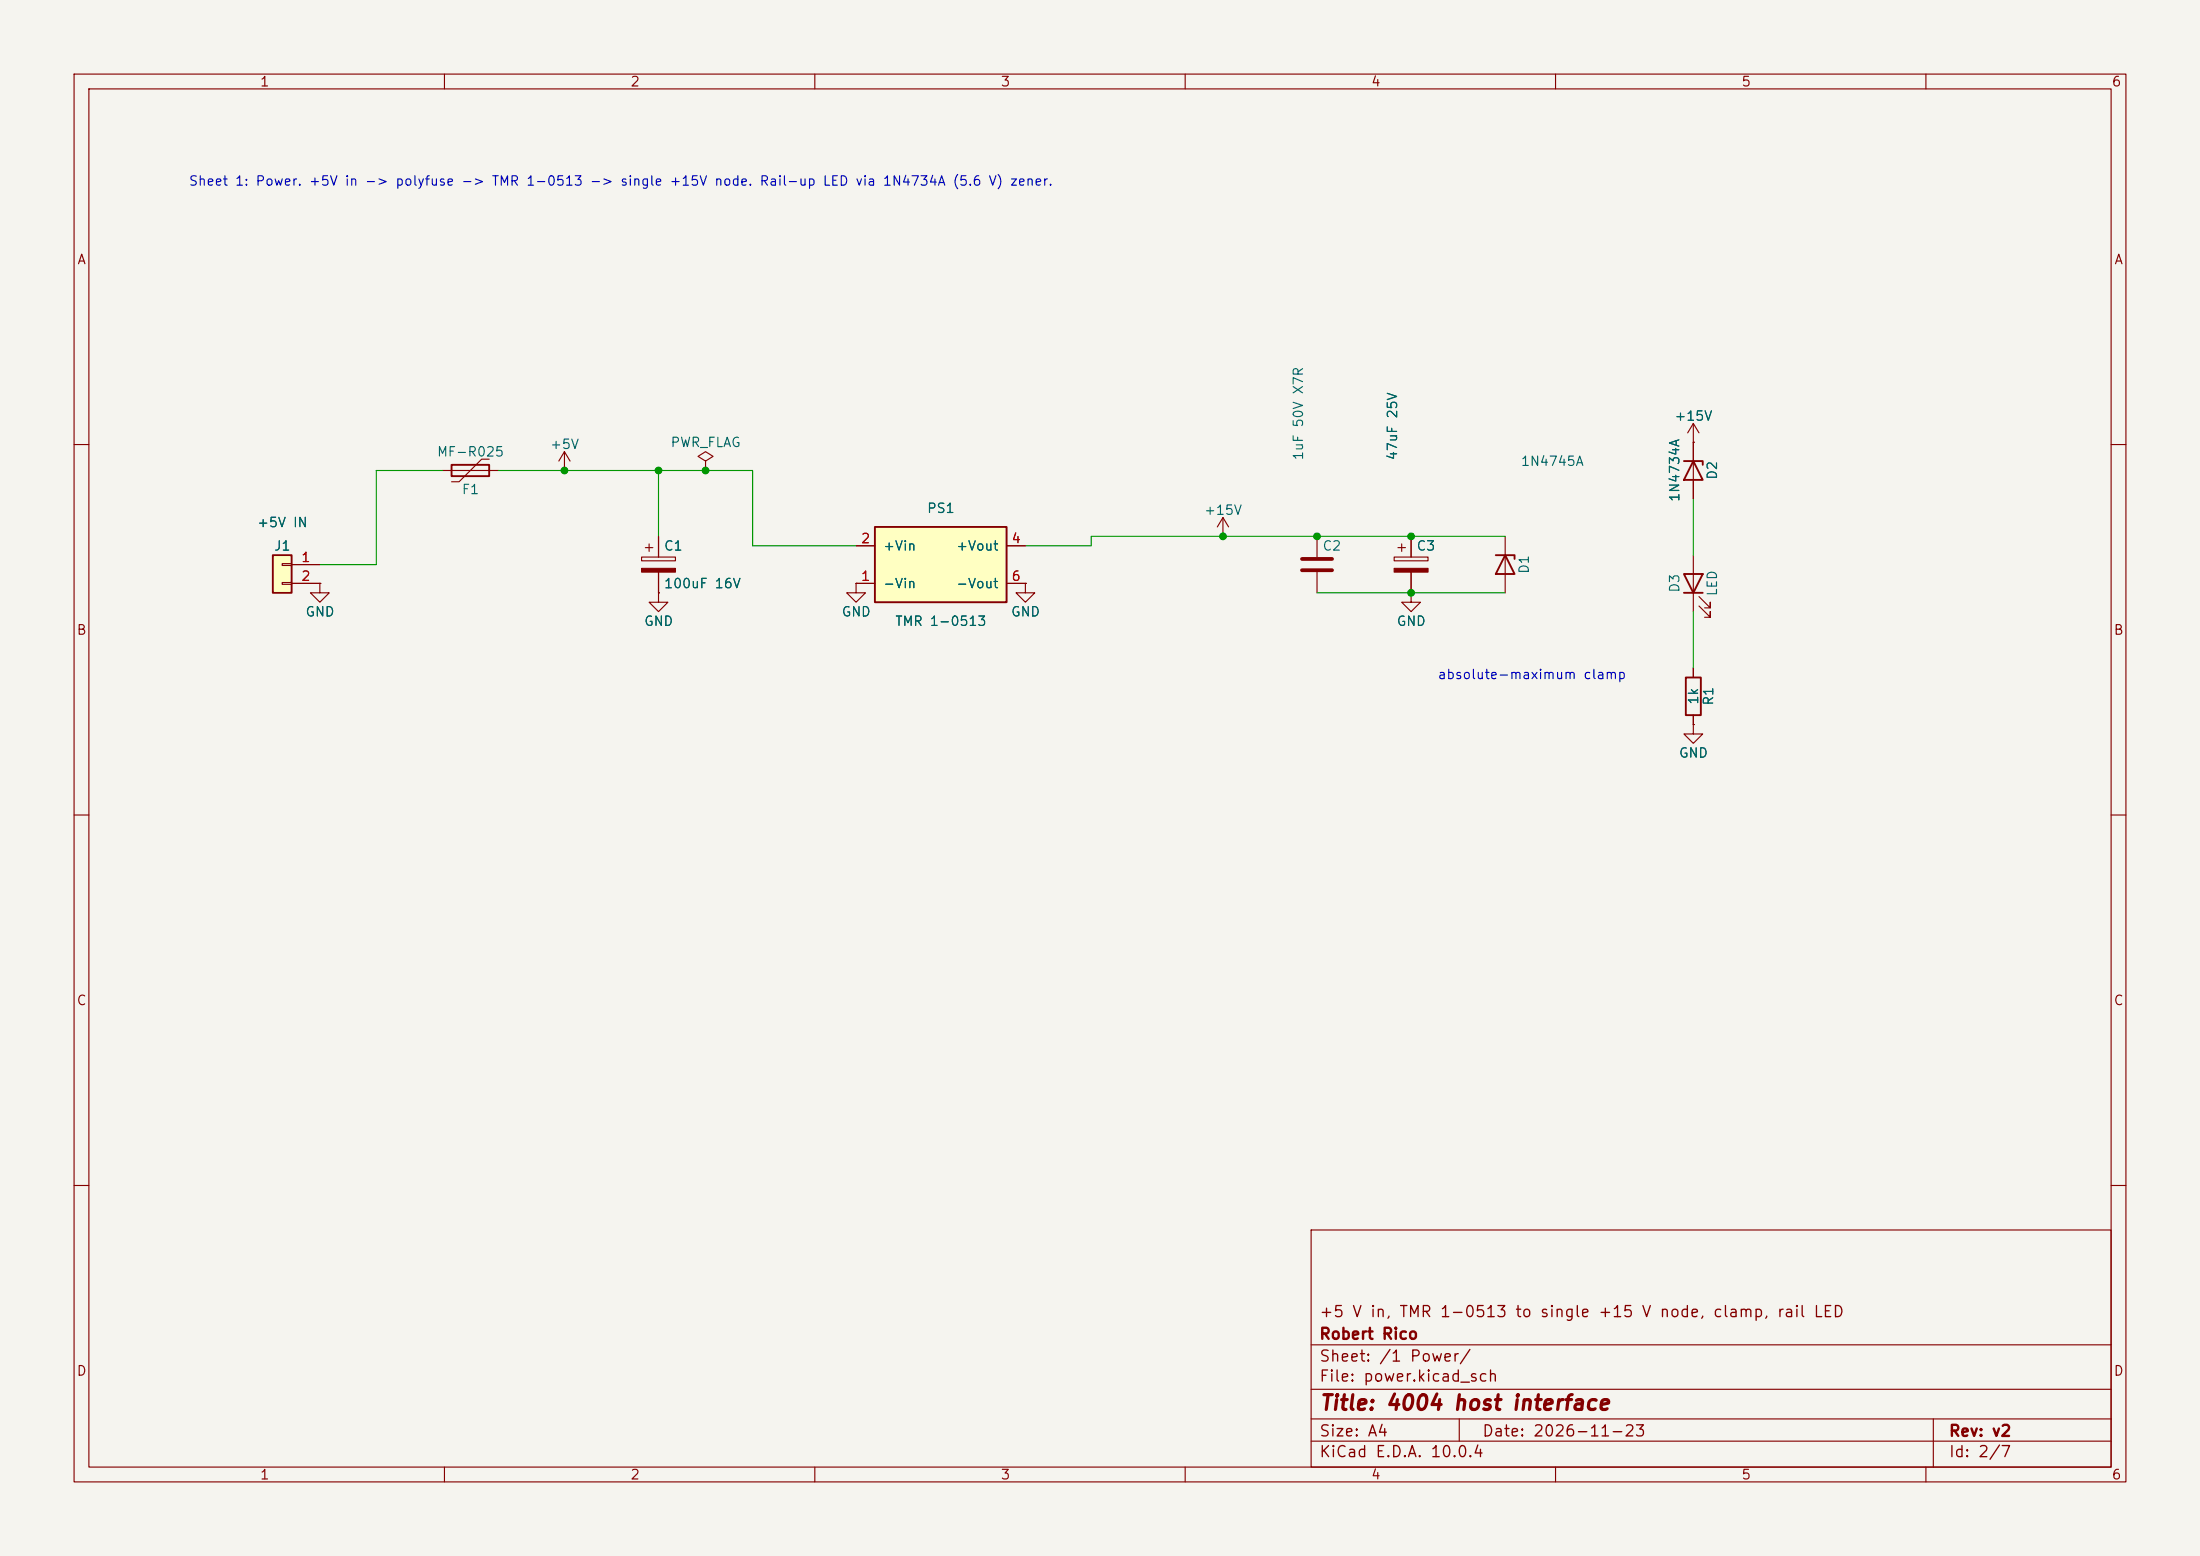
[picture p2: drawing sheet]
(kicad_sch
 (version 20260306)
 (generator "eeschema")
 (generator_version "10.0")
 (paper "A4")
 (title_block
  (title "4004 host interface")
  (date "2026-11-23")
  (rev "v2")
  (company "Robert Rico")
  (comment 1 "+5 V in, TMR 1-0513 to single +15 V node, clamp, rail LED"))
 (lib_symbols
  (symbol "4004_host:TMR_1-0513"
   (pin_names
    (offset 1.016)) (exclude_from_sim no) (in_bom yes) (on_board yes)
   (in_pos_files yes)
   (duplicate_pin_numbers_are_jumpers no)
   (property "Reference" "PS" (at 0 7.62 0) (show_name no) (do_not_autoplace no) (effects (font (size 1.27 1.27))))
   (property "Value" "TMR 1-0513" (at 0 -7.62 0) (show_name no) (do_not_autoplace no) (effects (font (size 1.27 1.27))))
   (property "Footprint" "" (at 0 0 0) (show_name no) (do_not_autoplace no) (hide yes) (effects (font (size 1.27 1.27))))
   (property "Datasheet" "https://www.tracopower.com/products/tmr1.pdf" (at 0 0 0) (show_name no) (do_not_autoplace no) (hide yes) (effects (font (size 1.27 1.27))))
   (property "Description" "" (at 0 0 0) (show_name no) (do_not_autoplace no) (hide yes) (effects (font (size 1.27 1.27))))
   (symbol "TMR_1-0513_0_1"
    (rectangle (start -8.89 -5.08) (end 8.89 5.08) (stroke (width 0.254) (type default)) (fill (type background)))
    (pin power_in line (at -11.43 -2.54 0) (length 2.54) (name "-Vin" (effects (font (size 1.27 1.27)))) (number "1" (effects (font (size 1.27 1.27)))))
    (pin power_in line (at -11.43 2.54 0) (length 2.54) (name "+Vin" (effects (font (size 1.27 1.27)))) (number "2" (effects (font (size 1.27 1.27)))))
    (pin power_out line (at 11.43 2.54 180) (length 2.54) (name "+Vout" (effects (font (size 1.27 1.27)))) (number "4" (effects (font (size 1.27 1.27)))))
    (pin power_out line (at 11.43 -2.54 180) (length 2.54) (name "-Vout" (effects (font (size 1.27 1.27)))) (number "6" (effects (font (size 1.27 1.27))))))
   (embedded_fonts no))
  (symbol "Connector_Generic:Conn_01x02"
   (pin_names
    (offset 1.016) (hide yes)) (exclude_from_sim no) (in_bom yes) (on_board yes)
   (in_pos_files yes)
   (duplicate_pin_numbers_are_jumpers no)
   (property "Reference" "J" (at 0 2.54 0) (show_name no) (do_not_autoplace no) (effects (font (size 1.27 1.27))))
   (property "Value" "Conn_01x02" (at 0 -5.08 0) (show_name no) (do_not_autoplace no) (effects (font (size 1.27 1.27))))
   (property "Footprint" "" (at 0 0 0) (show_name no) (do_not_autoplace no) (hide yes) (effects (font (size 1.27 1.27))))
   (property "Datasheet" "" (at 0 0 0) (show_name no) (do_not_autoplace no) (hide yes) (effects (font (size 1.27 1.27))))
   (property "Description" "Generic connector, single row, 01x02, script generated (kicad-library-utils/schlib/autogen/connector/)" (at 0 0 0) (show_name no) (do_not_autoplace no) (hide yes) (effects (font (size 1.27 1.27))))
   (symbol "Conn_01x02_1_1"
    (rectangle (start -1.27 1.27) (end 1.27 -3.81) (stroke (width 0.254) (type default)) (fill (type background)))
    (rectangle (start -1.27 0.127) (end 0 -0.127) (stroke (width 0.1524) (type default)) (fill (type none)))
    (rectangle (start -1.27 -2.413) (end 0 -2.667) (stroke (width 0.1524) (type default)) (fill (type none)))
    (pin passive line (at -5.08 0 0) (length 3.81) (name "Pin_1" (effects (font (size 1.27 1.27)))) (number "1" (effects (font (size 1.27 1.27)))))
    (pin passive line (at -5.08 -2.54 0) (length 3.81) (name "Pin_2" (effects (font (size 1.27 1.27)))) (number "2" (effects (font (size 1.27 1.27))))))
   (embedded_fonts no))
  (symbol "Device:C"
   (pin_numbers (hide yes))
   (pin_names
    (offset 0.254)) (exclude_from_sim no) (in_bom yes) (on_board yes)
   (in_pos_files yes)
   (duplicate_pin_numbers_are_jumpers no)
   (property "Reference" "C" (at 0.635 2.54 0) (show_name no) (do_not_autoplace no) (effects (font (size 1.27 1.27)) (justify left)))
   (property "Value" "C" (at 0.635 -2.54 0) (show_name no) (do_not_autoplace no) (effects (font (size 1.27 1.27)) (justify left)))
   (property "Footprint" "" (at 0.9652 -3.81 0) (show_name no) (do_not_autoplace no) (hide yes) (effects (font (size 1.27 1.27))))
   (property "Datasheet" "" (at 0 0 0) (show_name no) (do_not_autoplace no) (hide yes) (effects (font (size 1.27 1.27))))
   (property "Description" "Unpolarized capacitor" (at 0 0 0) (show_name no) (do_not_autoplace no) (hide yes) (effects (font (size 1.27 1.27))))
   (symbol "C_0_1"
    (polyline (pts (xy -2.032 0.762) (xy 2.032 0.762)) (stroke (width 0.508) (type default)) (fill (type none)))
    (polyline (pts (xy -2.032 -0.762) (xy 2.032 -0.762)) (stroke (width 0.508) (type default)) (fill (type none))))
   (symbol "C_1_1"
    (pin passive line (at 0 3.81 270) (length 2.794) (name "" (effects (font (size 1.27 1.27)))) (number "1" (effects (font (size 1.27 1.27)))))
    (pin passive line (at 0 -3.81 90) (length 2.794) (name "" (effects (font (size 1.27 1.27)))) (number "2" (effects (font (size 1.27 1.27))))))
   (embedded_fonts no))
  (symbol "Device:C_Polarized"
   (pin_numbers (hide yes))
   (pin_names
    (offset 0.254)) (exclude_from_sim no) (in_bom yes) (on_board yes)
   (in_pos_files yes)
   (duplicate_pin_numbers_are_jumpers no)
   (property "Reference" "C" (at 0.635 2.54 0) (show_name no) (do_not_autoplace no) (effects (font (size 1.27 1.27)) (justify left)))
   (property "Value" "C_Polarized" (at 0.635 -2.54 0) (show_name no) (do_not_autoplace no) (effects (font (size 1.27 1.27)) (justify left)))
   (property "Footprint" "" (at 0.9652 -3.81 0) (show_name no) (do_not_autoplace no) (hide yes) (effects (font (size 1.27 1.27))))
   (property "Datasheet" "" (at 0 0 0) (show_name no) (do_not_autoplace no) (hide yes) (effects (font (size 1.27 1.27))))
   (property "Description" "Polarized capacitor" (at 0 0 0) (show_name no) (do_not_autoplace no) (hide yes) (effects (font (size 1.27 1.27))))
   (symbol "C_Polarized_0_1"
    (rectangle (start -2.286 0.508) (end 2.286 1.016) (stroke (width 0) (type default)) (fill (type none)))
    (polyline (pts (xy -1.778 2.286) (xy -0.762 2.286)) (stroke (width 0) (type default)) (fill (type none)))
    (polyline (pts (xy -1.27 2.794) (xy -1.27 1.778)) (stroke (width 0) (type default)) (fill (type none)))
    (rectangle (start 2.286 -0.508) (end -2.286 -1.016) (stroke (width 0) (type default)) (fill (type outline))))
   (symbol "C_Polarized_1_1"
    (pin passive line (at 0 3.81 270) (length 2.794) (name "" (effects (font (size 1.27 1.27)))) (number "1" (effects (font (size 1.27 1.27)))))
    (pin passive line (at 0 -3.81 90) (length 2.794) (name "" (effects (font (size 1.27 1.27)))) (number "2" (effects (font (size 1.27 1.27))))))
   (embedded_fonts no))
  (symbol "Device:D_Zener"
   (pin_numbers (hide yes))
   (pin_names
    (offset 1.016) (hide yes)) (exclude_from_sim no) (in_bom yes) (on_board yes)
   (in_pos_files yes)
   (duplicate_pin_numbers_are_jumpers no)
   (property "Reference" "D" (at 0 2.54 0) (show_name no) (do_not_autoplace no) (effects (font (size 1.27 1.27))))
   (property "Value" "D_Zener" (at 0 -2.54 0) (show_name no) (do_not_autoplace no) (effects (font (size 1.27 1.27))))
   (property "Footprint" "" (at 0 0 0) (show_name no) (do_not_autoplace no) (hide yes) (effects (font (size 1.27 1.27))))
   (property "Datasheet" "" (at 0 0 0) (show_name no) (do_not_autoplace no) (hide yes) (effects (font (size 1.27 1.27))))
   (property "Description" "Zener diode" (at 0 0 0) (show_name no) (do_not_autoplace no) (hide yes) (effects (font (size 1.27 1.27))))
   (symbol "D_Zener_0_1"
    (polyline (pts (xy -1.27 -1.27) (xy -1.27 1.27) (xy -0.762 1.27)) (stroke (width 0.254) (type default)) (fill (type none)))
    (polyline (pts (xy 1.27 0) (xy -1.27 0)) (stroke (width 0) (type default)) (fill (type none)))
    (polyline (pts (xy 1.27 -1.27) (xy 1.27 1.27) (xy -1.27 0) (xy 1.27 -1.27)) (stroke (width 0.254) (type default)) (fill (type none))))
   (symbol "D_Zener_1_1"
    (pin passive line (at -3.81 0 0) (length 2.54) (name "K" (effects (font (size 1.27 1.27)))) (number "1" (effects (font (size 1.27 1.27)))))
    (pin passive line (at 3.81 0 180) (length 2.54) (name "A" (effects (font (size 1.27 1.27)))) (number "2" (effects (font (size 1.27 1.27))))))
   (embedded_fonts no))
  (symbol "Device:LED"
   (pin_numbers (hide yes))
   (pin_names
    (offset 1.016) (hide yes)) (exclude_from_sim no) (in_bom yes) (on_board yes)
   (in_pos_files yes)
   (duplicate_pin_numbers_are_jumpers no)
   (property "Reference" "D" (at 0 2.54 0) (show_name no) (do_not_autoplace no) (effects (font (size 1.27 1.27))))
   (property "Value" "LED" (at 0 -2.54 0) (show_name no) (do_not_autoplace no) (effects (font (size 1.27 1.27))))
   (property "Footprint" "" (at 0 0 0) (show_name no) (do_not_autoplace no) (hide yes) (effects (font (size 1.27 1.27))))
   (property "Datasheet" "" (at 0 0 0) (show_name no) (do_not_autoplace no) (hide yes) (effects (font (size 1.27 1.27))))
   (property "Description" "Light emitting diode" (at 0 0 0) (show_name no) (do_not_autoplace no) (hide yes) (effects (font (size 1.27 1.27))))
   (property "Sim.Pins" "1=K 2=A" (at 0 0 0) (show_name no) (do_not_autoplace no) (hide yes) (effects (font (size 1.27 1.27))))
   (symbol "LED_0_1"
    (polyline (pts (xy -3.048 -0.762) (xy -4.572 -2.286) (xy -3.81 -2.286) (xy -4.572 -2.286) (xy -4.572 -1.524)) (stroke (width 0) (type default)) (fill (type none)))
    (polyline (pts (xy -1.778 -0.762) (xy -3.302 -2.286) (xy -2.54 -2.286) (xy -3.302 -2.286) (xy -3.302 -1.524)) (stroke (width 0) (type default)) (fill (type none)))
    (polyline (pts (xy -1.27 0) (xy 1.27 0)) (stroke (width 0) (type default)) (fill (type none)))
    (polyline (pts (xy -1.27 -1.27) (xy -1.27 1.27)) (stroke (width 0.254) (type default)) (fill (type none)))
    (polyline (pts (xy 1.27 -1.27) (xy 1.27 1.27) (xy -1.27 0) (xy 1.27 -1.27)) (stroke (width 0.254) (type default)) (fill (type none))))
   (symbol "LED_1_1"
    (pin passive line (at -3.81 0 0) (length 2.54) (name "K" (effects (font (size 1.27 1.27)))) (number "1" (effects (font (size 1.27 1.27)))))
    (pin passive line (at 3.81 0 180) (length 2.54) (name "A" (effects (font (size 1.27 1.27)))) (number "2" (effects (font (size 1.27 1.27))))))
   (embedded_fonts no))
  (symbol "Device:Polyfuse"
   (pin_numbers (hide yes))
   (pin_names
    (offset 0)) (exclude_from_sim no) (in_bom yes) (on_board yes)
   (in_pos_files yes)
   (duplicate_pin_numbers_are_jumpers no)
   (property "Reference" "F" (at -2.54 0 90) (show_name no) (do_not_autoplace no) (effects (font (size 1.27 1.27))))
   (property "Value" "Polyfuse" (at 2.54 0 90) (show_name no) (do_not_autoplace no) (effects (font (size 1.27 1.27))))
   (property "Footprint" "" (at 1.27 -5.08 0) (show_name no) (do_not_autoplace no) (hide yes) (effects (font (size 1.27 1.27)) (justify left)))
   (property "Datasheet" "" (at 0 0 0) (show_name no) (do_not_autoplace no) (hide yes) (effects (font (size 1.27 1.27))))
   (property "Description" "Resettable fuse, polymeric positive temperature coefficient" (at 0 0 0) (show_name no) (do_not_autoplace no) (hide yes) (effects (font (size 1.27 1.27))))
   (symbol "Polyfuse_0_1"
    (polyline (pts (xy -1.524 2.54) (xy -1.524 1.524) (xy 1.524 -1.524) (xy 1.524 -2.54)) (stroke (width 0) (type default)) (fill (type none)))
    (rectangle (start -0.762 2.54) (end 0.762 -2.54) (stroke (width 0.254) (type default)) (fill (type none)))
    (polyline (pts (xy 0 2.54) (xy 0 -2.54)) (stroke (width 0) (type default)) (fill (type none))))
   (symbol "Polyfuse_1_1"
    (pin passive line (at 0 3.81 270) (length 1.27) (name "" (effects (font (size 1.27 1.27)))) (number "1" (effects (font (size 1.27 1.27)))))
    (pin passive line (at 0 -3.81 90) (length 1.27) (name "" (effects (font (size 1.27 1.27)))) (number "2" (effects (font (size 1.27 1.27))))))
   (embedded_fonts no))
  (symbol "Device:R"
   (pin_numbers (hide yes))
   (pin_names
    (offset 0)) (exclude_from_sim no) (in_bom yes) (on_board yes)
   (in_pos_files yes)
   (duplicate_pin_numbers_are_jumpers no)
   (property "Reference" "R" (at 2.032 0 90) (show_name no) (do_not_autoplace no) (effects (font (size 1.27 1.27))))
   (property "Value" "R" (at 0 0 90) (show_name no) (do_not_autoplace no) (effects (font (size 1.27 1.27))))
   (property "Footprint" "" (at -1.778 0 90) (show_name no) (do_not_autoplace no) (hide yes) (effects (font (size 1.27 1.27))))
   (property "Datasheet" "" (at 0 0 0) (show_name no) (do_not_autoplace no) (hide yes) (effects (font (size 1.27 1.27))))
   (property "Description" "Resistor" (at 0 0 0) (show_name no) (do_not_autoplace no) (hide yes) (effects (font (size 1.27 1.27))))
   (symbol "R_0_1"
    (rectangle (start -1.016 -2.54) (end 1.016 2.54) (stroke (width 0.254) (type default)) (fill (type none))))
   (symbol "R_1_1"
    (pin passive line (at 0 3.81 270) (length 1.27) (name "" (effects (font (size 1.27 1.27)))) (number "1" (effects (font (size 1.27 1.27)))))
    (pin passive line (at 0 -3.81 90) (length 1.27) (name "" (effects (font (size 1.27 1.27)))) (number "2" (effects (font (size 1.27 1.27))))))
   (embedded_fonts no))
  (symbol "power:+15V"
   (power global)
   (pin_numbers (hide yes))
   (pin_names
    (offset 0) (hide yes)) (exclude_from_sim no) (in_bom yes) (on_board yes)
   (in_pos_files yes)
   (duplicate_pin_numbers_are_jumpers no)
   (property "Reference" "#PWR" (at 0 -3.81 0) (show_name no) (do_not_autoplace no) (hide yes) (effects (font (size 1.27 1.27))))
   (property "Value" "+15V" (at 0 3.556 0) (show_name no) (do_not_autoplace no) (effects (font (size 1.27 1.27))))
   (property "Footprint" "" (at 0 0 0) (show_name no) (do_not_autoplace no) (hide yes) (effects (font (size 1.27 1.27))))
   (property "Datasheet" "" (at 0 0 0) (show_name no) (do_not_autoplace no) (hide yes) (effects (font (size 1.27 1.27))))
   (property "Description" "Power symbol creates a global label with name \"+15V\"" (at 0 0 0) (show_name no) (do_not_autoplace no) (hide yes) (effects (font (size 1.27 1.27))))
   (symbol "+15V_0_1"
    (polyline (pts (xy -0.762 1.27) (xy 0 2.54)) (stroke (width 0) (type default)) (fill (type none)))
    (polyline (pts (xy 0 2.54) (xy 0.762 1.27)) (stroke (width 0) (type default)) (fill (type none)))
    (polyline (pts (xy 0 0) (xy 0 2.54)) (stroke (width 0) (type default)) (fill (type none))))
   (symbol "+15V_1_1"
    (pin power_in line (at 0 0 90) (length 0) (name "" (effects (font (size 1.27 1.27)))) (number "1" (effects (font (size 1.27 1.27))))))
   (embedded_fonts no))
  (symbol "power:+5V"
   (power global)
   (pin_numbers (hide yes))
   (pin_names
    (offset 0) (hide yes)) (exclude_from_sim no) (in_bom yes) (on_board yes)
   (in_pos_files yes)
   (duplicate_pin_numbers_are_jumpers no)
   (property "Reference" "#PWR" (at 0 -3.81 0) (show_name no) (do_not_autoplace no) (hide yes) (effects (font (size 1.27 1.27))))
   (property "Value" "+5V" (at 0 3.556 0) (show_name no) (do_not_autoplace no) (effects (font (size 1.27 1.27))))
   (property "Footprint" "" (at 0 0 0) (show_name no) (do_not_autoplace no) (hide yes) (effects (font (size 1.27 1.27))))
   (property "Datasheet" "" (at 0 0 0) (show_name no) (do_not_autoplace no) (hide yes) (effects (font (size 1.27 1.27))))
   (property "Description" "Power symbol creates a global label with name \"+5V\"" (at 0 0 0) (show_name no) (do_not_autoplace no) (hide yes) (effects (font (size 1.27 1.27))))
   (symbol "+5V_0_1"
    (polyline (pts (xy -0.762 1.27) (xy 0 2.54)) (stroke (width 0) (type default)) (fill (type none)))
    (polyline (pts (xy 0 2.54) (xy 0.762 1.27)) (stroke (width 0) (type default)) (fill (type none)))
    (polyline (pts (xy 0 0) (xy 0 2.54)) (stroke (width 0) (type default)) (fill (type none))))
   (symbol "+5V_1_1"
    (pin power_in line (at 0 0 90) (length 0) (name "" (effects (font (size 1.27 1.27)))) (number "1" (effects (font (size 1.27 1.27))))))
   (embedded_fonts no))
  (symbol "power:GND"
   (power global)
   (pin_numbers (hide yes))
   (pin_names
    (offset 0) (hide yes)) (exclude_from_sim no) (in_bom yes) (on_board yes)
   (in_pos_files yes)
   (duplicate_pin_numbers_are_jumpers no)
   (property "Reference" "#PWR" (at 0 -6.35 0) (show_name no) (do_not_autoplace no) (hide yes) (effects (font (size 1.27 1.27))))
   (property "Value" "GND" (at 0 -3.81 0) (show_name no) (do_not_autoplace no) (effects (font (size 1.27 1.27))))
   (property "Footprint" "" (at 0 0 0) (show_name no) (do_not_autoplace no) (hide yes) (effects (font (size 1.27 1.27))))
   (property "Datasheet" "" (at 0 0 0) (show_name no) (do_not_autoplace no) (hide yes) (effects (font (size 1.27 1.27))))
   (property "Description" "Power symbol creates a global label with name \"GND\" , ground" (at 0 0 0) (show_name no) (do_not_autoplace no) (hide yes) (effects (font (size 1.27 1.27))))
   (symbol "GND_0_1"
    (polyline (pts (xy 0 0) (xy 0 -1.27) (xy 1.27 -1.27) (xy 0 -2.54) (xy -1.27 -1.27) (xy 0 -1.27)) (stroke (width 0) (type default)) (fill (type none))))
   (symbol "GND_1_1"
    (pin power_in line (at 0 0 270) (length 0) (name "" (effects (font (size 1.27 1.27)))) (number "1" (effects (font (size 1.27 1.27))))))
   (embedded_fonts no))
  (symbol "power:PWR_FLAG"
   (power global)
   (pin_numbers (hide yes))
   (pin_names
    (offset 0) (hide yes)) (exclude_from_sim no) (in_bom yes) (on_board yes)
   (in_pos_files yes)
   (duplicate_pin_numbers_are_jumpers no)
   (property "Reference" "#FLG" (at 0 1.905 0) (show_name no) (do_not_autoplace no) (hide yes) (effects (font (size 1.27 1.27))))
   (property "Value" "PWR_FLAG" (at 0 3.81 0) (show_name no) (do_not_autoplace no) (effects (font (size 1.27 1.27))))
   (property "Footprint" "" (at 0 0 0) (show_name no) (do_not_autoplace no) (hide yes) (effects (font (size 1.27 1.27))))
   (property "Datasheet" "" (at 0 0 0) (show_name no) (do_not_autoplace no) (hide yes) (effects (font (size 1.27 1.27))))
   (property "Description" "Special symbol for telling ERC where power comes from" (at 0 0 0) (show_name no) (do_not_autoplace no) (hide yes) (effects (font (size 1.27 1.27))))
   (symbol "PWR_FLAG_0_0"
    (pin power_out line (at 0 0 90) (length 0) (name "" (effects (font (size 1.27 1.27)))) (number "1" (effects (font (size 1.27 1.27))))))
   (symbol "PWR_FLAG_0_1"
    (polyline (pts (xy 0 0) (xy 0 1.27) (xy -1.016 1.905) (xy 0 2.54) (xy 1.016 1.905) (xy 0 1.27)) (stroke (width 0) (type default)) (fill (type none))))
   (embedded_fonts no)))
 (text "absolute-maximum clamp"
  (exclude_from_sim no)
  (at 194 92 0)
  (effects (font (size 1.27 1.27)) (justify left bottom)))
 (text "Sheet 1: Power. +5V in -> polyfuse -> TMR 1-0513 -> single +15V node. Rail-up LED via 1N4734A (5.6 V) zener."
  (exclude_from_sim no)
  (at 25.4 25.4 0)
  (effects (font (size 1.27 1.27)) (justify left bottom)))
 (junction
  (at 190.5 80.01)
  (diameter 0)
  (color 0 0 0 0))
 (junction
  (at 177.8 72.39)
  (diameter 0)
  (color 0 0 0 0))
 (junction
  (at 165.1 72.39)
  (diameter 0)
  (color 0 0 0 0))
 (junction
  (at 76.2 63.5)
  (diameter 0)
  (color 0 0 0 0))
 (junction
  (at 190.5 72.39)
  (diameter 0)
  (color 0 0 0 0))
 (junction
  (at 88.9 63.5)
  (diameter 0)
  (color 0 0 0 0))
 (junction
  (at 95.25 63.5)
  (diameter 0)
  (color 0 0 0 0))
 (wire
  (pts (xy 101.6 63.5) (xy 101.6 73.66))
  (stroke (width 0) (type default)))
 (wire
  (pts (xy 67.31 63.5) (xy 101.6 63.5))
  (stroke (width 0) (type default)))
 (wire
  (pts (xy 228.6 82.55) (xy 228.6 90.17))
  (stroke (width 0) (type default)))
 (wire
  (pts (xy 43.18 76.2) (xy 50.8 76.2))
  (stroke (width 0) (type default)))
 (wire
  (pts (xy 177.8 80.01) (xy 203.2 80.01))
  (stroke (width 0) (type default)))
 (wire
  (pts (xy 101.6 73.66) (xy 115.57 73.66))
  (stroke (width 0) (type default)))
 (wire
  (pts (xy 138.43 73.66) (xy 147.32 73.66))
  (stroke (width 0) (type default)))
 (wire
  (pts (xy 147.32 72.39) (xy 203.2 72.39))
  (stroke (width 0) (type default)))
 (wire
  (pts (xy 147.32 73.66) (xy 147.32 72.39))
  (stroke (width 0) (type default)))
 (wire
  (pts (xy 228.6 67.31) (xy 228.6 74.93))
  (stroke (width 0) (type default)))
 (wire
  (pts (xy 88.9 63.5) (xy 88.9 72.39))
  (stroke (width 0) (type default)))
 (wire
  (pts (xy 50.8 63.5) (xy 59.69 63.5))
  (stroke (width 0) (type default)))
 (wire
  (pts (xy 50.8 76.2) (xy 50.8 63.5))
  (stroke (width 0) (type default)))
 (symbol
  (lib_id "Device:Polyfuse")
  (at 63.5 63.5 90)
  (unit 1)
  (body_style 1)
  (exclude_from_sim no)
  (in_bom yes)
  (on_board yes)
  (in_pos_files yes)
  (dnp no)
  (property "Reference" "F1" (at 63.5 66.04 90) (show_name no) (do_not_autoplace no) (effects (font (size 1.27 1.27))))
  (property "Value" "MF-R025" (at 63.5 60.96 90) (show_name no) (do_not_autoplace no) (effects (font (size 1.27 1.27))))
  (property "Footprint" "Fuse:Fuse_Bourns_MF-RHT050" (at 63.5 63.5 0) (hide yes) (show_name no) (do_not_autoplace no) (effects (font (size 1.27 1.27))))
  (property "Datasheet" "" (at 63.5 63.5 0) (hide yes) (show_name no) (do_not_autoplace no) (effects (font (size 1.27 1.27))))
  (property "Description" "Resettable fuse, polymeric positive temperature coefficient" (at 63.5 63.5 0) (hide yes) (show_name no) (do_not_autoplace no) (effects (font (size 1.27 1.27))))
  (pin "1")
  (pin "2"))
 (symbol
  (lib_id "Connector_Generic:Conn_01x02")
  (at 38.1 76.2 0)
  (mirror y)
  (unit 1)
  (body_style 1)
  (exclude_from_sim no)
  (in_bom yes)
  (on_board yes)
  (in_pos_files yes)
  (dnp no)
  (property "Reference" "J1" (at 38.1 73.66 0) (show_name no) (do_not_autoplace no) (effects (font (size 1.27 1.27))))
  (property "Value" "+5V IN" (at 38.1 70.5 0) (show_name no) (do_not_autoplace no) (effects (font (size 1.27 1.27))))
  (property "Footprint" "Connector_PinHeader_2.54mm:PinHeader_1x02_P2.54mm_Vertical" (at 38.1 76.2 0) (hide yes) (show_name no) (do_not_autoplace no) (effects (font (size 1.27 1.27))))
  (property "Datasheet" "" (at 38.1 76.2 0) (hide yes) (show_name no) (do_not_autoplace no) (effects (font (size 1.27 1.27))))
  (property "Description" "Generic connector, single row, 01x02, script generated (kicad-library-utils/schlib/autogen/connector/)" (at 38.1 76.2 0) (hide yes) (show_name no) (do_not_autoplace no) (effects (font (size 1.27 1.27))))
  (pin "1")
  (pin "2"))
 (symbol
  (lib_id "power:GND")
  (at 43.18 78.74 0)
  (unit 1)
  (body_style 1)
  (exclude_from_sim no)
  (in_bom yes)
  (on_board yes)
  (in_pos_files yes)
  (dnp no)
  (property "Reference" "#PWR01" (at 43.18 85.09 0) (hide yes) (show_name no) (do_not_autoplace no) (effects (font (size 1.27 1.27))))
  (property "Value" "GND" (at 43.18 82.55 0) (show_name no) (do_not_autoplace no) (effects (font (size 1.27 1.27))))
  (property "Footprint" "" (at 43.18 78.74 0) (hide yes) (show_name no) (do_not_autoplace no) (effects (font (size 1.27 1.27))))
  (property "Datasheet" "" (at 43.18 78.74 0) (hide yes) (show_name no) (do_not_autoplace no) (effects (font (size 1.27 1.27))))
  (property "Description" "Power symbol creates a global label with name \"GND\" , ground" (at 43.18 78.74 0) (hide yes) (show_name no) (do_not_autoplace no) (effects (font (size 1.27 1.27))))
  (pin "1"))
 (symbol
  (lib_id "power:+15V")
  (at 165.1 72.39 0)
  (unit 1)
  (body_style 1)
  (exclude_from_sim no)
  (in_bom yes)
  (on_board yes)
  (in_pos_files yes)
  (dnp no)
  (property "Reference" "#PWR07" (at 165.1 76.2 0) (hide yes) (show_name no) (do_not_autoplace no) (effects (font (size 1.27 1.27))))
  (property "Value" "+15V" (at 165.1 68.834 0) (show_name no) (do_not_autoplace no) (effects (font (size 1.27 1.27))))
  (property "Footprint" "" (at 165.1 72.39 0) (hide yes) (show_name no) (do_not_autoplace no) (effects (font (size 1.27 1.27))))
  (property "Datasheet" "" (at 165.1 72.39 0) (hide yes) (show_name no) (do_not_autoplace no) (effects (font (size 1.27 1.27))))
  (property "Description" "Power symbol creates a global label with name \"+15V\"" (at 165.1 72.39 0) (hide yes) (show_name no) (do_not_autoplace no) (effects (font (size 1.27 1.27))))
  (pin "1"))
 (symbol
  (lib_id "Device:C")
  (at 177.8 76.2 0)
  (unit 1)
  (body_style 1)
  (exclude_from_sim no)
  (in_bom yes)
  (on_board yes)
  (in_pos_files yes)
  (dnp no)
  (property "Reference" "C2" (at 178.435 73.66 0) (show_name no) (do_not_autoplace no) (effects (font (size 1.27 1.27)) (justify left)))
  (property "Value" "1uF 50V X7R" (at 175.26 62.23 90) (show_name no) (do_not_autoplace no) (effects (font (size 1.27 1.27)) (justify left)))
  (property "Footprint" "Capacitor_THT:C_Rect_L7.0mm_W3.5mm_P5.00mm" (at 177.8 76.2 0) (hide yes) (show_name no) (do_not_autoplace no) (effects (font (size 1.27 1.27))))
  (property "Datasheet" "" (at 177.8 76.2 0) (hide yes) (show_name no) (do_not_autoplace no) (effects (font (size 1.27 1.27))))
  (property "Description" "Unpolarized capacitor" (at 177.8 76.2 0) (hide yes) (show_name no) (do_not_autoplace no) (effects (font (size 1.27 1.27))))
  (pin "1")
  (pin "2"))
 (symbol
  (lib_id "power:GND")
  (at 190.5 80.01 0)
  (unit 1)
  (body_style 1)
  (exclude_from_sim no)
  (in_bom yes)
  (on_board yes)
  (in_pos_files yes)
  (dnp no)
  (property "Reference" "#PWR08" (at 190.5 86.36 0) (hide yes) (show_name no) (do_not_autoplace no) (effects (font (size 1.27 1.27))))
  (property "Value" "GND" (at 190.5 83.82 0) (show_name no) (do_not_autoplace no) (effects (font (size 1.27 1.27))))
  (property "Footprint" "" (at 190.5 80.01 0) (hide yes) (show_name no) (do_not_autoplace no) (effects (font (size 1.27 1.27))))
  (property "Datasheet" "" (at 190.5 80.01 0) (hide yes) (show_name no) (do_not_autoplace no) (effects (font (size 1.27 1.27))))
  (property "Description" "Power symbol creates a global label with name \"GND\" , ground" (at 190.5 80.01 0) (hide yes) (show_name no) (do_not_autoplace no) (effects (font (size 1.27 1.27))))
  (pin "1"))
 (symbol
  (lib_id "power:GND")
  (at 115.57 78.74 0)
  (unit 1)
  (body_style 1)
  (exclude_from_sim no)
  (in_bom yes)
  (on_board yes)
  (in_pos_files yes)
  (dnp no)
  (property "Reference" "#PWR05" (at 115.57 85.09 0) (hide yes) (show_name no) (do_not_autoplace no) (effects (font (size 1.27 1.27))))
  (property "Value" "GND" (at 115.57 82.55 0) (show_name no) (do_not_autoplace no) (effects (font (size 1.27 1.27))))
  (property "Footprint" "" (at 115.57 78.74 0) (hide yes) (show_name no) (do_not_autoplace no) (effects (font (size 1.27 1.27))))
  (property "Datasheet" "" (at 115.57 78.74 0) (hide yes) (show_name no) (do_not_autoplace no) (effects (font (size 1.27 1.27))))
  (property "Description" "Power symbol creates a global label with name \"GND\" , ground" (at 115.57 78.74 0) (hide yes) (show_name no) (do_not_autoplace no) (effects (font (size 1.27 1.27))))
  (pin "1"))
 (symbol
  (lib_id "power:GND")
  (at 88.9 80.01 0)
  (unit 1)
  (body_style 1)
  (exclude_from_sim no)
  (in_bom yes)
  (on_board yes)
  (in_pos_files yes)
  (dnp no)
  (property "Reference" "#PWR03" (at 88.9 86.36 0) (hide yes) (show_name no) (do_not_autoplace no) (effects (font (size 1.27 1.27))))
  (property "Value" "GND" (at 88.9 83.82 0) (show_name no) (do_not_autoplace no) (effects (font (size 1.27 1.27))))
  (property "Footprint" "" (at 88.9 80.01 0) (hide yes) (show_name no) (do_not_autoplace no) (effects (font (size 1.27 1.27))))
  (property "Datasheet" "" (at 88.9 80.01 0) (hide yes) (show_name no) (do_not_autoplace no) (effects (font (size 1.27 1.27))))
  (property "Description" "Power symbol creates a global label with name \"GND\" , ground" (at 88.9 80.01 0) (hide yes) (show_name no) (do_not_autoplace no) (effects (font (size 1.27 1.27))))
  (pin "1"))
 (symbol
  (lib_id "power:+15V")
  (at 228.6 59.69 0)
  (unit 1)
  (body_style 1)
  (exclude_from_sim no)
  (in_bom yes)
  (on_board yes)
  (in_pos_files yes)
  (dnp no)
  (property "Reference" "#PWR09" (at 228.6 63.5 0) (hide yes) (show_name no) (do_not_autoplace no) (effects (font (size 1.27 1.27))))
  (property "Value" "+15V" (at 228.6 56.134 0) (show_name no) (do_not_autoplace no) (effects (font (size 1.27 1.27))))
  (property "Footprint" "" (at 228.6 59.69 0) (hide yes) (show_name no) (do_not_autoplace no) (effects (font (size 1.27 1.27))))
  (property "Datasheet" "" (at 228.6 59.69 0) (hide yes) (show_name no) (do_not_autoplace no) (effects (font (size 1.27 1.27))))
  (property "Description" "Power symbol creates a global label with name \"+15V\"" (at 228.6 59.69 0) (hide yes) (show_name no) (do_not_autoplace no) (effects (font (size 1.27 1.27))))
  (pin "1"))
 (symbol
  (lib_id "Device:D_Zener")
  (at 203.2 76.2 270)
  (unit 1)
  (body_style 1)
  (exclude_from_sim no)
  (in_bom yes)
  (on_board yes)
  (in_pos_files yes)
  (dnp no)
  (property "Reference" "D1" (at 205.74 76.2 0) (show_name no) (do_not_autoplace no) (effects (font (size 1.27 1.27))))
  (property "Value" "1N4745A" (at 209.55 62.23 90) (show_name no) (do_not_autoplace no) (effects (font (size 1.27 1.27))))
  (property "Footprint" "Diode_THT:D_DO-41_SOD81_P10.16mm_Horizontal" (at 203.2 76.2 0) (hide yes) (show_name no) (do_not_autoplace no) (effects (font (size 1.27 1.27))))
  (property "Datasheet" "" (at 203.2 76.2 0) (hide yes) (show_name no) (do_not_autoplace no) (effects (font (size 1.27 1.27))))
  (property "Description" "Zener diode" (at 203.2 76.2 0) (hide yes) (show_name no) (do_not_autoplace no) (effects (font (size 1.27 1.27))))
  (pin "1")
  (pin "2"))
 (symbol
  (lib_id "4004_host:TMR_1-0513")
  (at 127 76.2 0)
  (unit 1)
  (body_style 1)
  (exclude_from_sim no)
  (in_bom yes)
  (on_board yes)
  (in_pos_files yes)
  (dnp no)
  (property "Reference" "PS1" (at 127 68.58 0) (show_name no) (do_not_autoplace no) (effects (font (size 1.27 1.27))))
  (property "Value" "TMR 1-0513" (at 127 83.82 0) (show_name no) (do_not_autoplace no) (effects (font (size 1.27 1.27))))
  (property "Footprint" "Converter_DCDC:Converter_DCDC_TRACO_TMR-1-xxxx_Single_THT" (at 127 76.2 0) (hide yes) (show_name no) (do_not_autoplace no) (effects (font (size 1.27 1.27))))
  (property "Datasheet" "https://www.tracopower.com/products/tmr1.pdf" (at 127 76.2 0) (hide yes) (show_name no) (do_not_autoplace no) (effects (font (size 1.27 1.27))))
  (property "Description" "" (at 127 76.2 0) (hide yes) (show_name no) (do_not_autoplace no) (effects (font (size 1.27 1.27))))
  (pin "1")
  (pin "2")
  (pin "4")
  (pin "6"))
 (symbol
  (lib_id "power:+5V")
  (at 76.2 63.5 0)
  (unit 1)
  (body_style 1)
  (exclude_from_sim no)
  (in_bom yes)
  (on_board yes)
  (in_pos_files yes)
  (dnp no)
  (property "Reference" "#PWR02" (at 76.2 67.31 0) (hide yes) (show_name no) (do_not_autoplace no) (effects (font (size 1.27 1.27))))
  (property "Value" "+5V" (at 76.2 59.944 0) (show_name no) (do_not_autoplace no) (effects (font (size 1.27 1.27))))
  (property "Footprint" "" (at 76.2 63.5 0) (hide yes) (show_name no) (do_not_autoplace no) (effects (font (size 1.27 1.27))))
  (property "Datasheet" "" (at 76.2 63.5 0) (hide yes) (show_name no) (do_not_autoplace no) (effects (font (size 1.27 1.27))))
  (property "Description" "Power symbol creates a global label with name \"+5V\"" (at 76.2 63.5 0) (hide yes) (show_name no) (do_not_autoplace no) (effects (font (size 1.27 1.27))))
  (pin "1"))
 (symbol
  (lib_id "Device:C_Polarized")
  (at 88.9 76.2 0)
  (unit 1)
  (body_style 1)
  (exclude_from_sim no)
  (in_bom yes)
  (on_board yes)
  (in_pos_files yes)
  (dnp no)
  (property "Reference" "C1" (at 89.535 73.66 0) (show_name no) (do_not_autoplace no) (effects (font (size 1.27 1.27)) (justify left)))
  (property "Value" "100uF 16V" (at 89.535 78.74 0) (show_name no) (do_not_autoplace no) (effects (font (size 1.27 1.27)) (justify left)))
  (property "Footprint" "Capacitor_THT:CP_Radial_D6.3mm_P2.50mm" (at 88.9 76.2 0) (hide yes) (show_name no) (do_not_autoplace no) (effects (font (size 1.27 1.27))))
  (property "Datasheet" "" (at 88.9 76.2 0) (hide yes) (show_name no) (do_not_autoplace no) (effects (font (size 1.27 1.27))))
  (property "Description" "Polarized capacitor" (at 88.9 76.2 0) (hide yes) (show_name no) (do_not_autoplace no) (effects (font (size 1.27 1.27))))
  (pin "1")
  (pin "2"))
 (symbol
  (lib_id "Device:R")
  (at 228.6 93.98 0)
  (unit 1)
  (body_style 1)
  (exclude_from_sim no)
  (in_bom yes)
  (on_board yes)
  (in_pos_files yes)
  (dnp no)
  (property "Reference" "R1" (at 230.632 93.98 90) (show_name no) (do_not_autoplace no) (effects (font (size 1.27 1.27))))
  (property "Value" "1k" (at 228.6 93.98 90) (show_name no) (do_not_autoplace no) (effects (font (size 1.27 1.27))))
  (property "Footprint" "Resistor_THT:R_Axial_DIN0207_L6.3mm_D2.5mm_P10.16mm_Horizontal" (at 228.6 93.98 0) (hide yes) (show_name no) (do_not_autoplace no) (effects (font (size 1.27 1.27))))
  (property "Datasheet" "" (at 228.6 93.98 0) (hide yes) (show_name no) (do_not_autoplace no) (effects (font (size 1.27 1.27))))
  (property "Description" "Resistor" (at 228.6 93.98 0) (hide yes) (show_name no) (do_not_autoplace no) (effects (font (size 1.27 1.27))))
  (pin "1")
  (pin "2"))
 (symbol
  (lib_id "power:GND")
  (at 138.43 78.74 0)
  (unit 1)
  (body_style 1)
  (exclude_from_sim no)
  (in_bom yes)
  (on_board yes)
  (in_pos_files yes)
  (dnp no)
  (property "Reference" "#PWR06" (at 138.43 85.09 0) (hide yes) (show_name no) (do_not_autoplace no) (effects (font (size 1.27 1.27))))
  (property "Value" "GND" (at 138.43 82.55 0) (show_name no) (do_not_autoplace no) (effects (font (size 1.27 1.27))))
  (property "Footprint" "" (at 138.43 78.74 0) (hide yes) (show_name no) (do_not_autoplace no) (effects (font (size 1.27 1.27))))
  (property "Datasheet" "" (at 138.43 78.74 0) (hide yes) (show_name no) (do_not_autoplace no) (effects (font (size 1.27 1.27))))
  (property "Description" "Power symbol creates a global label with name \"GND\" , ground" (at 138.43 78.74 0) (hide yes) (show_name no) (do_not_autoplace no) (effects (font (size 1.27 1.27))))
  (pin "1"))
 (symbol
  (lib_id "Device:LED")
  (at 228.6 78.74 90)
  (unit 1)
  (body_style 1)
  (exclude_from_sim no)
  (in_bom yes)
  (on_board yes)
  (in_pos_files yes)
  (dnp no)
  (property "Reference" "D3" (at 226.06 78.74 0) (show_name no) (do_not_autoplace no) (effects (font (size 1.27 1.27))))
  (property "Value" "LED" (at 231.14 78.74 0) (show_name no) (do_not_autoplace no) (effects (font (size 1.27 1.27))))
  (property "Footprint" "LED_THT:LED_D3.0mm" (at 228.6 78.74 0) (hide yes) (show_name no) (do_not_autoplace no) (effects (font (size 1.27 1.27))))
  (property "Datasheet" "" (at 228.6 78.74 0) (hide yes) (show_name no) (do_not_autoplace no) (effects (font (size 1.27 1.27))))
  (property "Description" "Light emitting diode" (at 228.6 78.74 0) (hide yes) (show_name no) (do_not_autoplace no) (effects (font (size 1.27 1.27))))
  (pin "1")
  (pin "2"))
 (symbol
  (lib_id "Device:D_Zener")
  (at 228.6 63.5 270)
  (unit 1)
  (body_style 1)
  (exclude_from_sim no)
  (in_bom yes)
  (on_board yes)
  (in_pos_files yes)
  (dnp no)
  (property "Reference" "D2" (at 231.14 63.5 0) (show_name no) (do_not_autoplace no) (effects (font (size 1.27 1.27))))
  (property "Value" "1N4734A" (at 226.06 63.5 0) (show_name no) (do_not_autoplace no) (effects (font (size 1.27 1.27))))
  (property "Footprint" "Diode_THT:D_DO-41_SOD81_P10.16mm_Horizontal" (at 228.6 63.5 0) (hide yes) (show_name no) (do_not_autoplace no) (effects (font (size 1.27 1.27))))
  (property "Datasheet" "" (at 228.6 63.5 0) (hide yes) (show_name no) (do_not_autoplace no) (effects (font (size 1.27 1.27))))
  (property "Description" "Zener diode" (at 228.6 63.5 0) (hide yes) (show_name no) (do_not_autoplace no) (effects (font (size 1.27 1.27))))
  (pin "1")
  (pin "2"))
 (symbol
  (lib_id "power:GND")
  (at 228.6 97.79 0)
  (unit 1)
  (body_style 1)
  (exclude_from_sim no)
  (in_bom yes)
  (on_board yes)
  (in_pos_files yes)
  (dnp no)
  (property "Reference" "#PWR010" (at 228.6 104.14 0) (hide yes) (show_name no) (do_not_autoplace no) (effects (font (size 1.27 1.27))))
  (property "Value" "GND" (at 228.6 101.6 0) (show_name no) (do_not_autoplace no) (effects (font (size 1.27 1.27))))
  (property "Footprint" "" (at 228.6 97.79 0) (hide yes) (show_name no) (do_not_autoplace no) (effects (font (size 1.27 1.27))))
  (property "Datasheet" "" (at 228.6 97.79 0) (hide yes) (show_name no) (do_not_autoplace no) (effects (font (size 1.27 1.27))))
  (property "Description" "Power symbol creates a global label with name \"GND\" , ground" (at 228.6 97.79 0) (hide yes) (show_name no) (do_not_autoplace no) (effects (font (size 1.27 1.27))))
  (pin "1"))
 (symbol
  (lib_id "Device:C_Polarized")
  (at 190.5 76.2 0)
  (unit 1)
  (body_style 1)
  (exclude_from_sim no)
  (in_bom yes)
  (on_board yes)
  (in_pos_files yes)
  (dnp no)
  (property "Reference" "C3" (at 191.135 73.66 0) (show_name no) (do_not_autoplace no) (effects (font (size 1.27 1.27)) (justify left)))
  (property "Value" "47uF 25V" (at 187.96 62.23 90) (show_name no) (do_not_autoplace no) (effects (font (size 1.27 1.27)) (justify left)))
  (property "Footprint" "Capacitor_THT:CP_Radial_D6.3mm_P2.50mm" (at 190.5 76.2 0) (hide yes) (show_name no) (do_not_autoplace no) (effects (font (size 1.27 1.27))))
  (property "Datasheet" "" (at 190.5 76.2 0) (hide yes) (show_name no) (do_not_autoplace no) (effects (font (size 1.27 1.27))))
  (property "Description" "Polarized capacitor" (at 190.5 76.2 0) (hide yes) (show_name no) (do_not_autoplace no) (effects (font (size 1.27 1.27))))
  (pin "1")
  (pin "2"))
 (symbol
  (lib_id "power:PWR_FLAG")
  (at 95.25 63.5 0)
  (unit 1)
  (body_style 1)
  (exclude_from_sim no)
  (in_bom yes)
  (on_board yes)
  (in_pos_files yes)
  (dnp no)
  (property "Reference" "#PWR04" (at 95.25 61.595 0) (hide yes) (show_name no) (do_not_autoplace no) (effects (font (size 1.27 1.27))))
  (property "Value" "PWR_FLAG" (at 95.25 59.69 0) (show_name no) (do_not_autoplace no) (effects (font (size 1.27 1.27))))
  (property "Footprint" "" (at 95.25 63.5 0) (hide yes) (show_name no) (do_not_autoplace no) (effects (font (size 1.27 1.27))))
  (property "Datasheet" "" (at 95.25 63.5 0) (hide yes) (show_name no) (do_not_autoplace no) (effects (font (size 1.27 1.27))))
  (property "Description" "Special symbol for telling ERC where power comes from" (at 95.25 63.5 0) (hide yes) (show_name no) (do_not_autoplace no) (effects (font (size 1.27 1.27))))
  (pin "1")))
